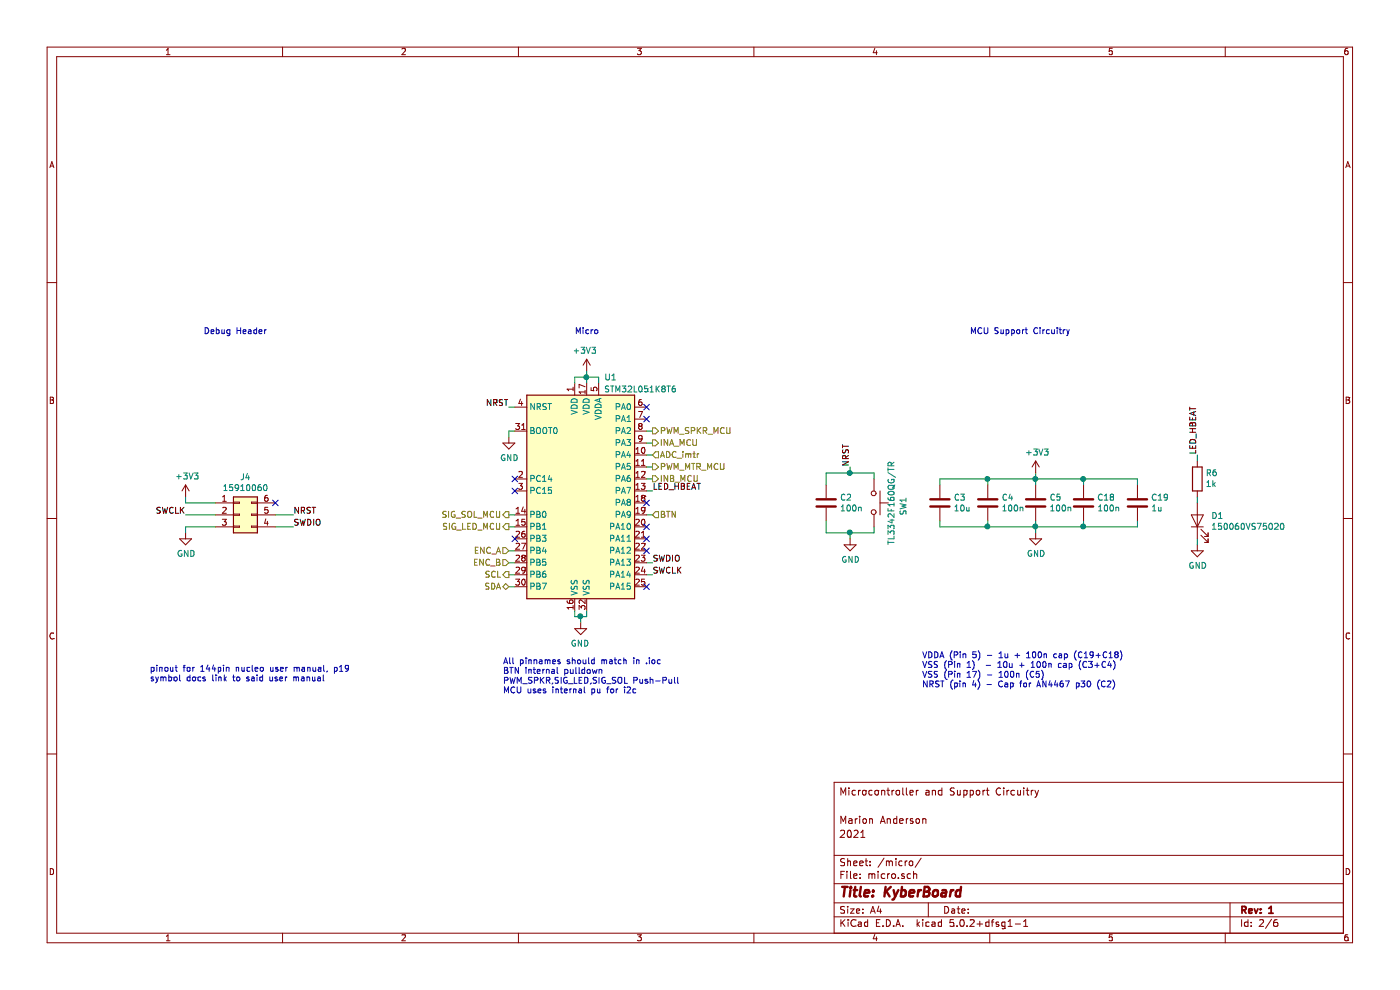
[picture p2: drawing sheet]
EESchema Schematic File Version 4
LIBS:KyberBoard-cache
EELAYER 26 0
EELAYER END
$Descr A4 11693 8268
encoding utf-8
Sheet 2 6
Title "KyberBoard"
Date ""
Rev "1"
Comp ""
Comment1 "2021"
Comment2 "Marion Anderson"
Comment3 ""
Comment4 "Microcontroller and Support Circuitry"
$EndDescr
Text HLabel 4250 4900 0    50   BiDi ~ 0
SDA
Text HLabel 4250 4800 0    50   Output ~ 0
SCL
Text HLabel 5450 3900 2    50   Output ~ 0
PWM_MTR_MCU
Text HLabel 5450 3800 2    50   Input ~ 0
ADC_imtr
Text HLabel 4250 4400 0    50   Output ~ 0
SIG_LED_MCU
$Comp
L power:+3V3 #PWR?
U 1 1
P 4900 3100
AR Path="/608E4D1E" Ref="#PWR?"  Part="1" 
AR Path="/608DACE2/608E4D1E" Ref="#PWR011"  Part="1" 
F 0 "#PWR011" H 4900 2950 50  0001 C CNN
F 1 "+3V3" H 4915 3273 50  0000 C CNN
F 2 "" H 4900 3100 50  0001 C CNN
F 3 "" H 4900 3100 50  0001 C CNN
	1    4900 3100
	-1   0    0    -1  
$EndComp
Connection ~ 4900 3150
Wire Wire Line
	4900 3100 4900 3150
$Comp
L power:GND #PWR?
U 1 1
P 4850 5200
AR Path="/608E4D2A" Ref="#PWR?"  Part="1" 
AR Path="/608DACE2/608E4D2A" Ref="#PWR020"  Part="1" 
F 0 "#PWR020" H 4850 4950 50  0001 C CNN
F 1 "GND" H 4855 5027 50  0000 C CNN
F 2 "" H 4850 5200 50  0001 C CNN
F 3 "" H 4850 5200 50  0001 C CNN
	1    4850 5200
	-1   0    0    -1  
$EndComp
Wire Wire Line
	4850 5200 4850 5150
Wire Wire Line
	4250 3400 4300 3400
$Comp
L Device:LED D1
U 1 1
P 10000 4350
F 0 "D1" V 10038 4233 50  0000 R CNN
F 1 "150060VS75020" V 9947 4233 50  0000 R CNN
F 2 "LED_SMD:LED_0603_1608Metric_Pad1.05x0.95mm_HandSolder" H 10000 4350 50  0001 C CNN
F 3 "https://www.we-online.de/katalog/datasheet/150060VS75000.pdf" H 10000 4350 50  0001 C CNN
	1    10000 4350
	0    -1   -1   0   
$EndComp
$Comp
L Device:R R6
U 1 1
P 10000 4000
F 0 "R6" H 9930 3954 50  0000 R CNN
F 1 "1k" H 9930 4045 50  0000 R CNN
F 2 "Resistor_SMD:R_0603_1608Metric_Pad1.05x0.95mm_HandSolder" V 9930 4000 50  0001 C CNN
F 3 "~" H 10000 4000 50  0001 C CNN
	1    10000 4000
	-1   0    0    1   
$EndComp
$Comp
L power:GND #PWR019
U 1 1
P 10000 4550
F 0 "#PWR019" H 10000 4300 50  0001 C CNN
F 1 "GND" H 10005 4377 50  0000 C CNN
F 2 "" H 10000 4550 50  0001 C CNN
F 3 "" H 10000 4550 50  0001 C CNN
	1    10000 4550
	1    0    0    -1  
$EndComp
Text HLabel 5450 3700 2    50   Output ~ 0
INA_MCU
Text HLabel 5450 4000 2    50   Output ~ 0
INB_MCU
Wire Wire Line
	4250 3600 4300 3600
Wire Wire Line
	5450 4300 5400 4300
Text Notes 7700 5750 0    50   ~ 0
VDDA (Pin 5) - 1u + 100n cap (C19+C18)\nVSS (Pin 1)  - 10u + 100n cap (C3+C4)\nVSS (Pin 17) - 100n (C5)\nNRST (pin 4) - Cap for AN4467 p30 (C2)
Wire Wire Line
	4250 4400 4300 4400
Text Notes 4800 2800 0    50   ~ 0
Micro
Text Notes 8100 2800 0    50   ~ 0
MCU Support Circuitry
Wire Wire Line
	10000 4500 10000 4550
Text Notes 4200 5800 0    50   ~ 0
All pinnames should match in .ioc \nBTN internal pulldown\nPWM_SPKR,SIG_LED,SIG_SOL Push-Pull\nMCU uses internal pu for i2c
$Comp
L power:+3V3 #PWR?
U 1 1
P 1550 4150
AR Path="/60AB40F6" Ref="#PWR?"  Part="1" 
AR Path="/608DACE2/60AB40F6" Ref="#PWR013"  Part="1" 
F 0 "#PWR013" H 1550 4000 50  0001 C CNN
F 1 "+3V3" H 1565 4323 50  0000 C CNN
F 2 "" H 1550 4150 50  0001 C CNN
F 3 "" H 1550 4150 50  0001 C CNN
	1    1550 4150
	1    0    0    -1  
$EndComp
Text Label 1550 4300 2    50   ~ 0
SWCLK
Text Label 2450 4400 0    50   ~ 0
SWDIO
Wire Wire Line
	2450 4400 2300 4400
Text Label 2450 4300 0    50   ~ 0
NRST
Wire Wire Line
	2450 4300 2300 4300
$Comp
L power:GND #PWR?
U 1 1
P 1550 4450
AR Path="/60AB4102" Ref="#PWR?"  Part="1" 
AR Path="/608DACE2/60AB4102" Ref="#PWR015"  Part="1" 
F 0 "#PWR015" H 1550 4200 50  0001 C CNN
F 1 "GND" H 1555 4277 50  0000 C CNN
F 2 "" H 1550 4450 50  0001 C CNN
F 3 "" H 1550 4450 50  0001 C CNN
	1    1550 4450
	1    0    0    -1  
$EndComp
Wire Wire Line
	1550 4400 1550 4450
Wire Wire Line
	1550 4200 1550 4150
Text Notes 1250 5700 0    50   ~ 0
pinout for 144pin nucleo user manual, p19\nsymbol docs link to said user manual
Text Notes 1700 2800 0    50   ~ 0
Debug Header
Wire Wire Line
	10000 4150 10000 4200
Text Label 4250 3400 2    50   ~ 0
NRST
Text Label 5450 4700 0    50   ~ 0
SWDIO
Wire Wire Line
	5450 4700 5400 4700
Text Label 5450 4800 0    50   ~ 0
SWCLK
Wire Wire Line
	5450 4800 5400 4800
Text HLabel 4250 4300 0    50   Output ~ 0
SIG_SOL_MCU
Text HLabel 5450 4300 2    50   Input ~ 0
BTN
$Comp
L Device:C C4
U 1 1
P 8250 4200
F 0 "C4" H 8365 4246 50  0000 L CNN
F 1 "100n" H 8365 4155 50  0000 L CNN
F 2 "Capacitor_SMD:C_0603_1608Metric_Pad1.05x0.95mm_HandSolder" H 8288 4050 50  0001 C CNN
F 3 "~" H 8250 4200 50  0001 C CNN
	1    8250 4200
	1    0    0    -1  
$EndComp
$Comp
L Device:C C3
U 1 1
P 7850 4200
F 0 "C3" H 7965 4246 50  0000 L CNN
F 1 "10u" H 7965 4155 50  0000 L CNN
F 2 "Capacitor_SMD:C_0603_1608Metric_Pad1.05x0.95mm_HandSolder" H 7888 4050 50  0001 C CNN
F 3 "~" H 7850 4200 50  0001 C CNN
	1    7850 4200
	1    0    0    -1  
$EndComp
Text HLabel 4250 4600 0    50   Input ~ 0
ENC_A
Text HLabel 4250 4700 0    50   Input ~ 0
ENC_B
Text Label 5450 4100 0    50   ~ 0
LED_HBEAT
Wire Wire Line
	5450 4100 5400 4100
Text HLabel 5450 3600 2    50   Output ~ 0
PWM_SPKR_MCU
$Comp
L Device:C C5
U 1 1
P 8650 4200
F 0 "C5" H 8765 4246 50  0000 L CNN
F 1 "100n" H 8765 4155 50  0000 L CNN
F 2 "Capacitor_SMD:C_0603_1608Metric_Pad1.05x0.95mm_HandSolder" H 8688 4050 50  0001 C CNN
F 3 "~" H 8650 4200 50  0001 C CNN
	1    8650 4200
	1    0    0    -1  
$EndComp
Wire Wire Line
	8650 4400 8650 4350
Wire Wire Line
	8250 4350 8250 4400
Wire Wire Line
	7850 4350 7850 4400
Wire Wire Line
	8250 4050 8250 4000
Wire Wire Line
	8650 4000 8650 4050
Wire Wire Line
	8650 4000 8650 3950
$Comp
L power:+3V3 #PWR014
U 1 1
P 8650 3950
F 0 "#PWR014" H 8650 3800 50  0001 C CNN
F 1 "+3V3" H 8665 4123 50  0000 C CNN
F 2 "" H 8650 3950 50  0001 C CNN
F 3 "" H 8650 3950 50  0001 C CNN
	1    8650 3950
	1    0    0    -1  
$EndComp
Wire Wire Line
	7850 4050 7850 4000
Text Label 7100 3900 1    50   ~ 0
NRST
$Comp
L Device:C C2
U 1 1
P 6900 4200
F 0 "C2" H 7015 4246 50  0000 L CNN
F 1 "100n" H 7015 4155 50  0000 L CNN
F 2 "Capacitor_SMD:C_0603_1608Metric_Pad1.05x0.95mm_HandSolder" H 6938 4050 50  0001 C CNN
F 3 "~" H 6900 4200 50  0001 C CNN
	1    6900 4200
	1    0    0    -1  
$EndComp
$Comp
L Switch:SW_Push SW1
U 1 1
P 7300 4200
F 0 "SW1" H 7250 4450 50  0000 L CNN
F 1 "TL3342F160QG/TR" H 6950 4350 50  0000 L CNN
F 2 "Button_Switch_SMD:SW_SPST_TL3342" H 7300 4400 50  0001 C CNN
F 3 "https://sten-eswitch-13110800-production.s3.amazonaws.com/system/asset/product_line/data_sheet/165/TL3342.pdf" H 7300 4400 50  0001 C CNN
	1    7300 4200
	0    1    1    0   
$EndComp
Wire Wire Line
	6900 4450 7100 4450
Wire Wire Line
	7100 4450 7100 4500
Connection ~ 7100 4450
Wire Wire Line
	7100 4450 7300 4450
$Comp
L power:GND #PWR018
U 1 1
P 7100 4500
F 0 "#PWR018" H 7100 4250 50  0001 C CNN
F 1 "GND" H 7105 4327 50  0000 C CNN
F 2 "" H 7100 4500 50  0001 C CNN
F 3 "" H 7100 4500 50  0001 C CNN
	1    7100 4500
	1    0    0    -1  
$EndComp
$Comp
L power:GND #PWR017
U 1 1
P 8650 4450
F 0 "#PWR017" H 8650 4200 50  0001 C CNN
F 1 "GND" H 8655 4277 50  0000 C CNN
F 2 "" H 8650 4450 50  0001 C CNN
F 3 "" H 8650 4450 50  0001 C CNN
	1    8650 4450
	1    0    0    -1  
$EndComp
Wire Wire Line
	8650 4450 8650 4400
Text Label 10000 3800 1    50   ~ 0
LED_HBEAT
Wire Wire Line
	10000 3800 10000 3850
$Comp
L Connector_Generic:Conn_02x03_Counter_Clockwise J4
U 1 1
P 2000 4300
F 0 "J4" H 2050 4617 50  0000 C CNN
F 1 "15910060" H 2050 4526 50  0000 C CNN
F 2 "Connector_PinHeader_2.54mm:PinHeader_2x03_P2.54mm_Vertical_SMD" H 2000 4300 50  0001 C CNN
F 3 "~" H 2000 4300 50  0001 C CNN
	1    2000 4300
	1    0    0    -1  
$EndComp
Wire Wire Line
	1550 4200 1800 4200
Wire Wire Line
	1550 4300 1800 4300
Wire Wire Line
	1550 4400 1800 4400
NoConn ~ 2300 4200
$Comp
L MCU_ST_STM32L0:STM32L051K8Tx U1
U 1 1
P 4900 4100
F 0 "U1" H 5100 5050 50  0000 C CNN
F 1 "STM32L051K8T6" H 5350 4950 50  0000 C CNN
F 2 "Package_QFP:LQFP-32_7x7mm_P0.8mm" H 4400 3200 50  0001 R CNN
F 3 "http://www.st.com/st-web-ui/static/active/en/resource/technical/document/datasheet/DM00108219.pdf" H 4900 4100 50  0001 C CNN
	1    4900 4100
	1    0    0    -1  
$EndComp
Wire Wire Line
	4800 3150 4800 3200
Wire Wire Line
	4800 3150 4900 3150
Wire Wire Line
	4900 3150 4900 3200
Wire Wire Line
	5000 3150 5000 3200
Wire Wire Line
	4900 3150 5000 3150
Wire Wire Line
	4800 5100 4800 5150
Wire Wire Line
	4800 5150 4850 5150
Wire Wire Line
	4900 5150 4900 5100
Connection ~ 4850 5150
$Comp
L Device:C C18
U 1 1
P 9050 4200
F 0 "C18" H 9165 4246 50  0000 L CNN
F 1 "100n" H 9165 4155 50  0000 L CNN
F 2 "Capacitor_SMD:C_0603_1608Metric_Pad1.05x0.95mm_HandSolder" H 9088 4050 50  0001 C CNN
F 3 "~" H 9050 4200 50  0001 C CNN
	1    9050 4200
	1    0    0    -1  
$EndComp
Wire Wire Line
	9050 4400 9050 4350
Connection ~ 8650 4400
Wire Wire Line
	9050 4000 9050 4050
Connection ~ 8650 4000
Wire Wire Line
	8250 4400 8650 4400
Wire Wire Line
	8250 4000 8650 4000
$Comp
L Device:C C19
U 1 1
P 9500 4200
F 0 "C19" H 9615 4246 50  0000 L CNN
F 1 "1u" H 9615 4155 50  0000 L CNN
F 2 "Capacitor_SMD:C_0603_1608Metric_Pad1.05x0.95mm_HandSolder" H 9538 4050 50  0001 C CNN
F 3 "~" H 9500 4200 50  0001 C CNN
	1    9500 4200
	1    0    0    -1  
$EndComp
Wire Wire Line
	9050 4400 9500 4400
Wire Wire Line
	9500 4400 9500 4350
Connection ~ 9050 4400
Wire Wire Line
	9050 4000 9500 4000
Wire Wire Line
	9500 4000 9500 4050
Connection ~ 9050 4000
Wire Wire Line
	4850 5150 4900 5150
$Comp
L power:GND #PWR0102
U 1 1
P 4250 3650
F 0 "#PWR0102" H 4250 3400 50  0001 C CNN
F 1 "GND" H 4255 3477 50  0000 C CNN
F 2 "" H 4250 3650 50  0001 C CNN
F 3 "" H 4250 3650 50  0001 C CNN
	1    4250 3650
	1    0    0    -1  
$EndComp
Wire Wire Line
	4250 3600 4250 3650
Connection ~ 8250 4400
Wire Wire Line
	8650 4400 9050 4400
Wire Wire Line
	8650 4000 9050 4000
Wire Wire Line
	7850 4400 8250 4400
Wire Wire Line
	7850 4000 8250 4000
Connection ~ 8250 4000
Wire Wire Line
	4250 4600 4300 4600
Wire Wire Line
	4250 4700 4300 4700
Wire Wire Line
	4250 4800 4300 4800
Wire Wire Line
	4250 4900 4300 4900
Wire Wire Line
	5400 4000 5450 4000
Wire Wire Line
	5400 3900 5450 3900
Wire Wire Line
	5400 3800 5450 3800
Wire Wire Line
	5400 3700 5450 3700
Wire Wire Line
	7100 3900 7100 3950
Wire Wire Line
	7300 3950 7300 4000
Wire Wire Line
	7300 4400 7300 4450
Wire Wire Line
	6900 4350 6900 4450
Wire Wire Line
	6900 3950 6900 4050
Wire Wire Line
	5450 3600 5400 3600
NoConn ~ 5400 3400
NoConn ~ 5400 3500
NoConn ~ 5400 4200
NoConn ~ 5400 4400
NoConn ~ 5400 4500
NoConn ~ 5400 4600
NoConn ~ 5400 4900
NoConn ~ 4300 4500
NoConn ~ 4300 4100
NoConn ~ 4300 4000
Wire Wire Line
	4300 4300 4250 4300
Wire Wire Line
	6900 3950 7100 3950
Connection ~ 7100 3950
Wire Wire Line
	7100 3950 7300 3950
$EndSCHEMATC
